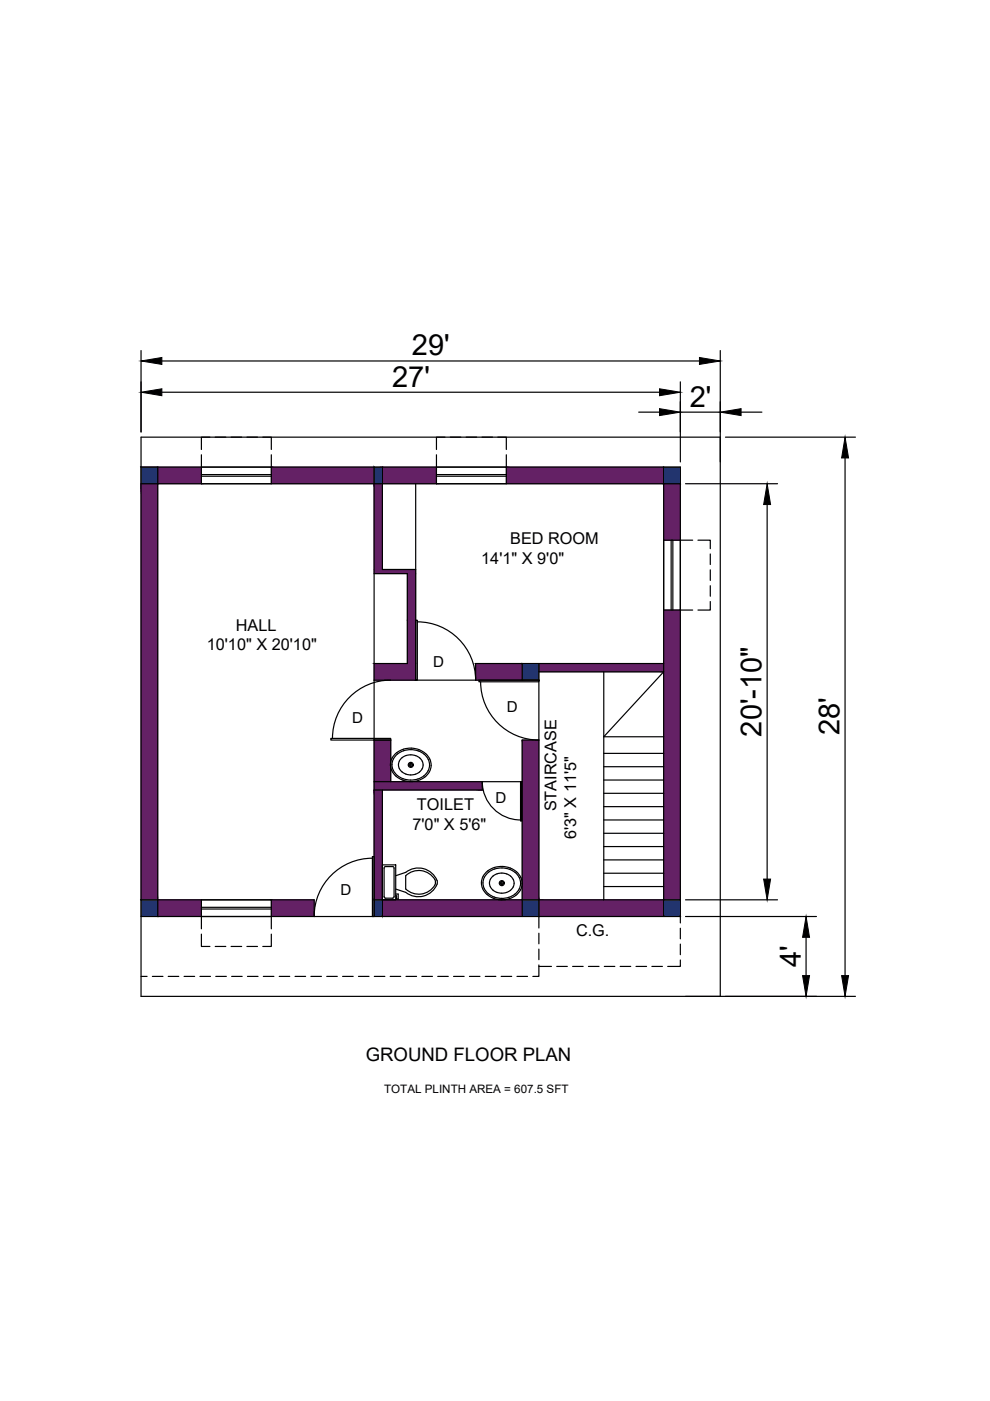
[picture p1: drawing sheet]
<svg xmlns="http://www.w3.org/2000/svg" width="210mm" height="297mm" viewBox="0 0 210 297" stroke-linecap="round" stroke-linejoin="round" font-family="sans-serif">
<!-- layer: Boundary -->
<path d="M29.9 92.7h122.8v118.6h-122.8z" fill="none" stroke="#000" stroke-width=".25"/>
<!-- layer: Chajjasd -->
<g fill="#642165" stroke="#642165" stroke-width=".21">
<path d="M107.4 99l33.3 3.6v-3.6zM107.4 99l33.3 3.6h-33.3z"/>
<path d="M81.1 99l11.4 3.6v-3.6zM81.1 99l11.4 3.6h-11.4z"/>
<path d="M57.5 99l21.8 3.6v-3.6zM57.5 99l21.8 3.6h-21.8z"/>
<path d="M33.4 99l9.3 3.6v-3.6zM33.4 99l9.3 3.6h-9.3z"/>
<path d="M29.9 99l3.5 3.6v-3.6zM29.9 99l3.5 3.6h-3.5z"/>
<path d="M140.7 102.6l3.5 11.9v-11.9zM140.7 102.6l3.5 11.9h-3.5z"/>
<path d="M79.3 102.6l1.8 18.1v-18.1zM79.3 102.6l1.8 18.1h-1.8z"/>
<path d="M79.3 120.7l8.8 .9v-.9zM79.3 120.7l8.8 .9h-8.8z"/>
<path d="M86.4 121.6l1.7 9.9v-9.9zM86.4 121.6l1.7 9.9h-1.7z"/>
<path d="M86.4 131.5l1.7 9.2v-9.2zM86.4 131.5l1.7 9.2h-1.7z"/>
<path d="M114.3 140.7l26.4 1.7v-1.7zM114.3 140.7l26.4 1.7h-26.4z"/>
<path d="M100.8 140.7l9.9 3.5v-3.5zM100.8 140.7l9.9 3.5h-9.9z"/>
<path d="M79.3 140.7l8.8 3.5v-3.5zM79.3 140.7l8.8 3.5h-8.8z"/>
<path d="M79.3 156.9l3.5 8.8v-8.8zM79.3 156.9l3.5 8.8h-3.5z"/>
<path d="M79.3 165.7l23 1.8v-1.8zM79.3 165.7l23 1.8h-23z"/>
<path d="M140.7 129.3l3.5 61.5v-61.5zM140.7 129.3l3.5 61.5h-3.5z"/>
<path d="M110.7 156.9l3.6 33.9v-33.9zM110.7 156.9l3.6 33.9h-3.6z"/>
<path d="M79.3 167.5l1.8 23.3v-23.3zM79.3 167.5l1.8 23.3h-1.8z"/>
<path d="M29.9 102.6l3.5 88.2v-88.2zM29.9 102.6l3.5 88.2h-3.5z"/>
<path d="M114.3 190.8l26.4 3.5v-3.5zM114.3 190.8l26.4 3.5h-26.4z"/>
<path d="M81.1 190.8l29.6 3.5v-3.5zM81.1 190.8l29.6 3.5h-29.6z"/>
<path d="M57.5 190.8l9.1 3.5v-3.5zM57.5 190.8l9.1 3.5h-9.1z"/>
<path d="M33.4 190.8l9.3 3.5v-3.5zM33.4 190.8l9.3 3.5h-9.3z"/>
</g>
<g fill="#22346e" stroke="#22346e" stroke-width=".21">
<path d="M140.7 99l3.5 3.6v-3.6zM140.7 99l3.5 3.6h-3.5z"/>
<path d="M79.3 99l1.8 3.6v-3.6zM79.3 99l1.8 3.6h-1.8z"/>
<path d="M29.9 99l3.5 3.6v-3.6zM29.9 99l3.5 3.6h-3.5z"/>
<path d="M110.7 140.7l3.6 3.5v-3.5zM110.7 140.7l3.6 3.5h-3.6z"/>
<path d="M140.7 190.8l3.5 3.5v-3.5zM140.7 190.8l3.5 3.5h-3.5z"/>
<path d="M110.7 190.8l3.6 3.5v-3.5zM110.7 190.8l3.6 3.5h-3.6z"/>
<path d="M79.3 190.8l1.8 3.5v-3.5zM79.3 190.8l1.8 3.5h-1.8z"/>
<path d="M29.9 190.8l3.5 3.5v-3.5zM29.9 190.8l3.5 3.5h-3.5z"/>
</g>
<!-- layer: 0 -->
<g fill="none" stroke="#000" stroke-width=".25">
<path d="M29.9 74.3v17.3M34.3 76.5h114M152.7 74.3v23.6M29.9 99h114.3v95.3h-114.3M33.4 99v95.3M34.3 83.2h105.5M79.3 99v95.3M81.1 99v21.7h7M135.4 87.4h4.4M140.7 99v95.3M144.2 81v16.9M144.2 87.4h8.5"/>
<path d="M153.8 92.7h27.6M157.1 87.4h4.4M179.2 97.1v109.7M29.9 102.6h114.3M88.1 102.6v41.6M145.3 102.6h19.6M162.7 107v79.4M79.3 121.6h7.1v19.1h-7.1M79.3 144.2h35M79.3 156.9h3.5v8.8M85.6 159.2a4 4 0 0 1 5.5 3 4 4 0 0 1-5.6 2.9 3 3 0 0 1-2.4-3 3 3 0 0 1 2.5-2.9M110.7 140.7v3.5"/>
<path d="M114.3 140.7v53.6M114.3 156.9h-3.6v37.4M114.3 142.4h26.4l-12.7 13.8h12.7M128 142.4v48.4M128 159.7h12.7M140.7 140.7h-39.9v3.5M79.3 165.7h31.4M81.1 167.5v26.8M85.3 160.6l-.6 .7M85.3 160.6a2.82 2.82 0 0 1 4.4 1.3 2.59 2.59 0 0 1-3.9 2.1 1.95 1.95 0 0 1-1.1-2.6M86.7 162.2h.7M87.1 161.8v.7"/>
<path d="M91.1 161a4.7 4.7 0 0 0-8.1 0 3.7 3.7 0 0 0 3.6 4.7 4 4 0 0 0 4.8-3.7l-.3-1M102.3 165.7v1.8h-23M128 179.5h12.7M128 176.7h12.7M128 173.8h12.7M128 171h12.7M128 168.2h12.7M128 165.4h12.7M128 162.6h12.7M29.9 190.8h36.7v3.5M79.3 190.8h48.7M81.1 183.4h2.8v7.4h-2.8z"/>
<path d="M83.2 183.7h-1.6l-.2 .4 .1 6.1 .1 .2h1.6M83.2 183.7l.3 .1 .1 .3-.1 6v.2l-.3 .1M83.9 189.6h.5v1h-.3v-.7h-.2M86 185l-2.1 .7M86 185a4.2 4.2 0 0 1 6.7 2.2 4.2 4.2 0 0 1-6.7 2l-2.1-.7M86 185.7a3.9 3.9 0 0 1 6.3 1.1 2.99 2.99 0 0 1-3 2.8 4.1 4.1 0 0 1-3.3-1.1zM103.3 185.2a4.4 4.4 0 0 1 6.9 1.2 3.3 3.3 0 0 1-3.5 4.1 3.6 3.6 0 0 1-4.2-3.9zM106 187.2h.7M106.4 186.9v.7M108.3 185.8a2.08 2.08 0 0 1 .5 2.4 2.08 2.08 0 0 1-2.2 1.2 3 3 0 0 1-2.1-.7M108.3 185.8a2.74 2.74 0 0 0-4.5 1.4l.2 .8 .5 .7M110.4 186.1a3.1 3.1 0 0 1-1 3.7"/>
<path d="M110.4 186.1a4.7 4.7 0 0 0-8.1 0 3.6 3.6 0 0 0 3.5 4.6 4.9 4.9 0 0 0 3.6-.9M128 190.8h16.2M128 188h12.7M128 185.1h12.7M128 182.3h12.7M145.3 190.8h19.6M145.3 194.3h27.8M170.9 198.7v8.1M145.3 211.3h36.1"/>
<circle cx="87.1" cy="162.2" r=".53"/>
<circle cx="87.1" cy="162.2" r=".35"/>
<circle cx="106.4" cy="187.2" r=".53"/>
<circle cx="106.4" cy="187.2" r=".35"/>
</g>
<!-- layer: Doors -->
<path d="M88.1 131.5h.4v12.7h-.4zM88.5 131.8a12.4 12.4 0 0 1 12.3 12.4M70.1 156.6h12.7v.3h-12.7zM82.8 144.2a12.4 12.4 0 0 0-12.3 12.4M101.5 144.2h12.8v.4h-12.8zM101.9 144.5a12.4 12.4 0 0 0 12.4 12.4M102.3 165.7a8.1 8.1 0 0 0 8.1 8.1M110.4 165.7h.2v8.4h-.2zM79 181.6h.3v12.7h-.3zM79 182a12.4 12.4 0 0 0-12.4 12.3" fill="none" stroke="#000" stroke-width=".25"/>
<!-- layer: Windows -->
<path d="M42.7 99h14.8v3.6h-14.8zM92.5 99h14.9v3.6h-14.9zM42.7 101h14.8M42.7 100.6h14.8M92.5 101h14.9M92.5 100.6h14.9M140.7 114.5h3.5v14.8h-3.5zM142.3 114.5v14.8M142.7 114.5v14.8M42.7 190.8h14.8v3.5h-14.8zM42.7 192.7h14.8M42.7 192.4h14.8" fill="none" stroke="#000" stroke-width=".25"/>
<!-- layer: Chajjasd -->
<g fill="none" stroke="#000" stroke-width=".25">
<path d="M42.7 96.4v2.6M44.5 92.7h-1.8v2.6M45.6 92.7h2.3M49 92.7h2.2M52.4 92.7h2.2M55.7 92.7h1.8v2.6M57.5 96.4v2.6M92.5 96.4v2.6M94.3 92.7h-1.8v2.6M95.5 92.7h2.2M98.8 92.7h2.3M102.2 92.7h2.2"/>
<path d="M105.5 92.7h1.9v2.6M107.4 96.4v2.6M144.2 114.5h2.7M148 114.5h2.6v1.8M150.6 117.5v2.2M144.2 129.3h2.7M150.6 127.5v1.8h-2.6M150.6 120.8v2.3M150.6 124.2v2.2M42.7 198.1v2.6h1.8M42.7 194.3v2.6M57.5 198.1v2.6h-1.8"/>
<path d="M57.5 194.3v2.6M114.3 194.3v2.5M114.3 197.9v2.2M144.2 194.3v1.4M144.2 196.8v2.2M29.9 207h1.3M32.3 207h2.3M35.7 207h2.2M39 207h2.3M42.4 207h2.2M45.6 200.7h2.3M45.7 207h2.3"/>
<path d="M49 200.7h2.2M49.1 207h2.2M52.4 200.7h2.2M52.5 207h2.2M55.8 207h2.3M59.2 207h2.2M62.6 207h2.2M65.9 207h2.3M69.3 207h2.2M72.6 207h2.3M76 207h2.2M79.4 207h2.2"/>
<path d="M82.7 207h2.3M86.1 207h2.2M89.4 207h2.3M92.8 207h2.2M96.2 207h2.2M99.5 207h2.3M102.9 207h2.2M106.3 207h2.2M109.6 207h2.3M114.3 204.6v2.4h-1.3M114.3 201.2v2.3M114.3 204.9h2.6"/>
<path d="M118 204.9h2.3M121.4 204.9h2.2M124.8 204.9h2.2M128.1 204.9h2.3M131.5 204.9h2.2M134.8 204.9h2.3M138.2 204.9h2.2M144.2 203.5v1.4h-2.6M144.2 200.2v2.2"/>
</g>
<!-- layer: 0 -->
<path d="M29.9 76.5l4.4-.7v1.5zM148.3 75.8l4.4 .7-4.4 .8zM29.9 83.2l4.4-.8v1.5zM139.8 82.4l4.4 .8-4.4 .7zM139.8 86.6l4.4 .8-4.4 .7zM152.7 87.4l4.4-.8v1.5zM179.2 92.7l.7 4.4h-1.5zM162.7 102.6l.7 4.4h-1.5zM161.9 186.4h1.5l-.7 4.4zM170.9 194.3l.7 4.4h-1.4zM170.2 206.8h1.4l-.7 4.5zM178.4 206.8h1.5l-.7 4.5z" fill="#000" stroke="#000" stroke-width=".21"/>
<g font-size="6.2">
<text x="87.4" y="75.3">29'</text>
<text x="83.1" y="82.1">27'</text>
<text x="146.2" y="86.3">2'</text>
<text x="178" y="155.9" transform="rotate(-90 178 155.9)">28'</text>
<text x="161.5" y="156.2" transform="rotate(-90 161.5 156.2)">20'-10&quot;</text>
<text x="169.8" y="205" transform="rotate(-90 169.8 205)">4'</text>
</g>
<text font-size="3.9" x="77.5" y="225">GROUND FLOOR PLAN</text>
<g font-size="3.5">
<text x="102" y="119.6">14'1&quot; X 9'0&quot;</text>
<text x="108.2" y="115.4">BED ROOM</text>
<text x="43.8" y="137.9">10'10&quot; X 20'10&quot;</text>
<text x="50" y="133.8">HALL</text>
<text x="88.4" y="171.8">TOILET</text>
<text x="118" y="172.1" transform="rotate(-90 118 172.1)">STAIRCASE</text>
<text x="87.5" y="175.9">7'0&quot; X 5'6&quot;</text>
<text x="122.1" y="177.9" transform="rotate(-90 122.1 177.9)">6'3&quot; X 11'5&quot;</text>
<text x="122.1" y="198.5">C.G.</text>
</g>
<g font-size="3.2">
<text x="91.8" y="141.4">D</text>
<text x="74.6" y="153.4">D</text>
<text x="107.5" y="150.9">D</text>
<text x="105.1" y="170.2">D</text>
<text x="72.2" y="189.8">D</text>
</g>
<text font-size="2.5" x="81.4" y="231.6">TOTAL PLINTH AREA = 607.5 SFT</text>
</svg>
